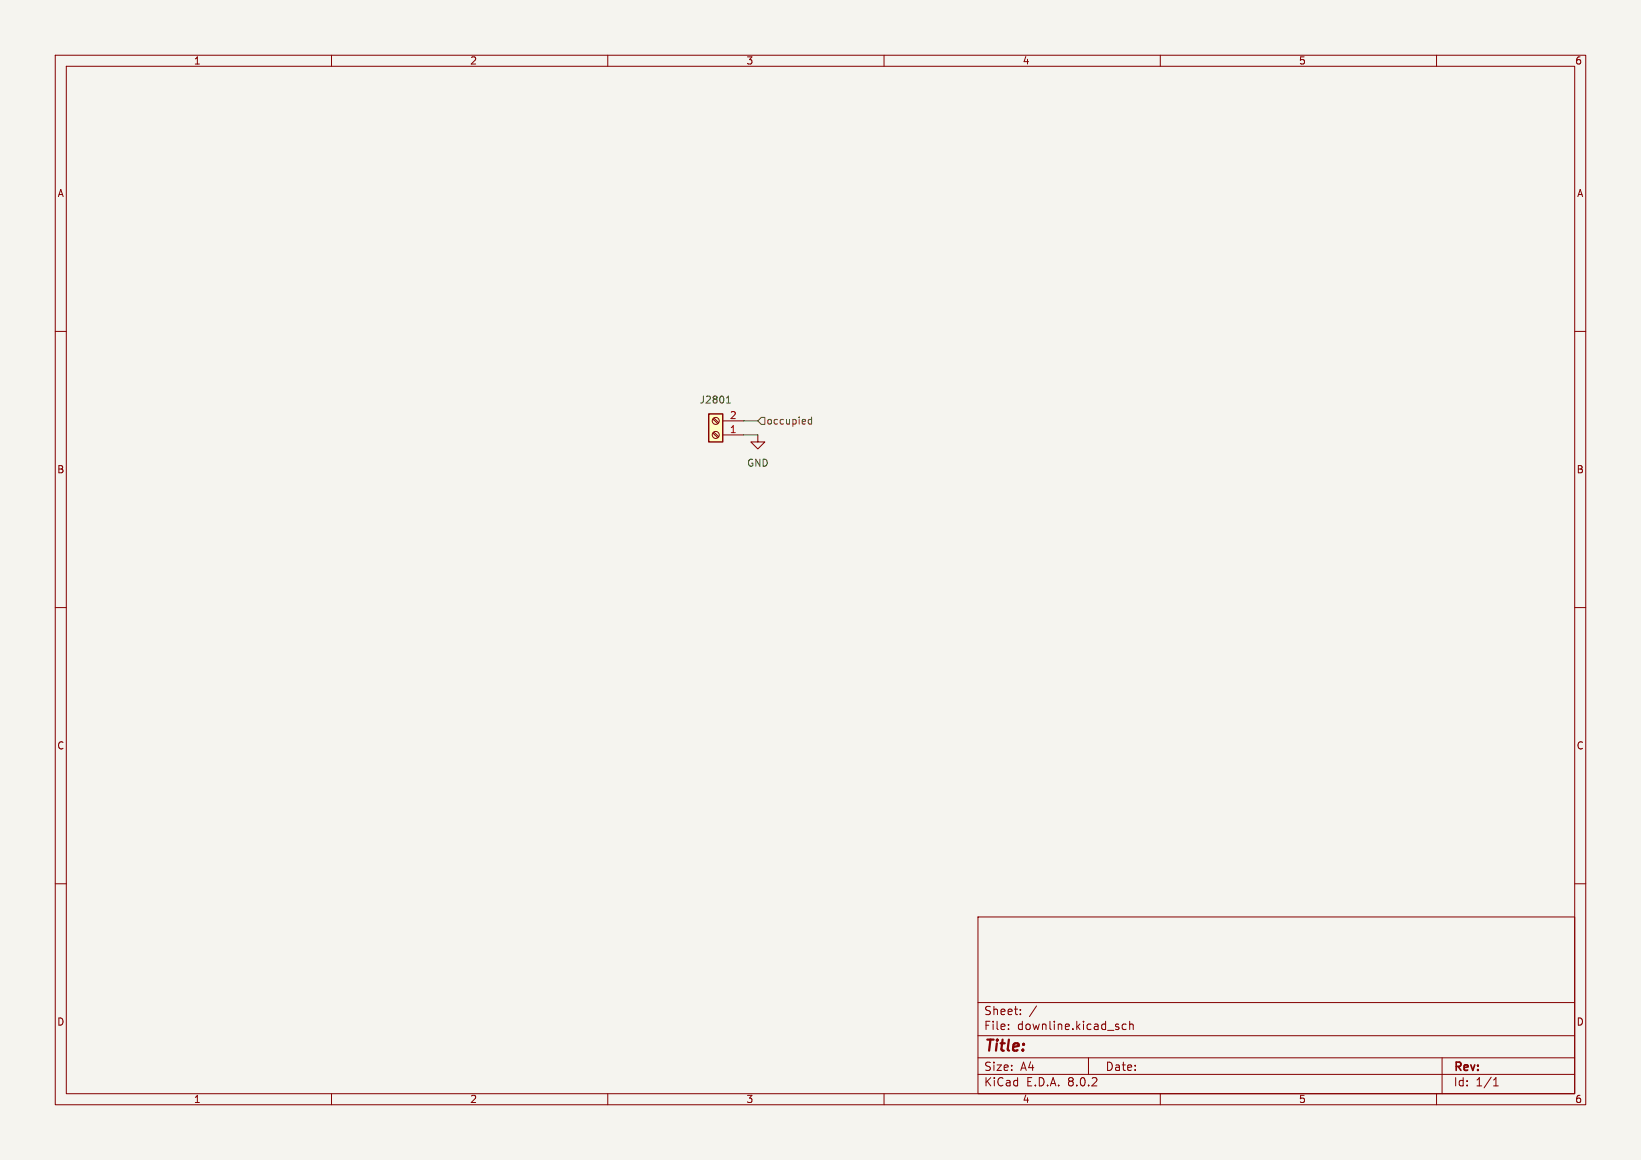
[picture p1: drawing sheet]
<svg xmlns="http://www.w3.org/2000/svg" width="297mm" height="210mm" viewBox="0 0 297 210" stroke-linecap="round" stroke-linejoin="round" font-family="sans-serif">
<path d="M0 0h297v210h-297z" fill="#f5f4ef" stroke="#f5f4ef" stroke-width=".18"/>
<g fill="none" stroke="#840000" stroke-width=".18">
<path d="M10 10h277v190h-277zM12 12h273v186h-273zM60 10v2M110 10v2M160 10v2M210 10v2M260 10v2M10 60h2M285 60h2M137.2 78.7v1.3h1.2l-1.2 1.3-1.3-1.3h1.3M10 110h2M285 110h2"/>
<path d="M10 160h2M285 160h2M177 166h108v32h-108zM60 198v2M110 198v2M160 198v2M177 194.5h108M177 191.5h108M177 187.5h108M177 181.5h108M182.5 186.3v.1M182.5 185.5v.1"/>
<path d="M184.7 183.6v.1M184.7 182.8v.1M187.6 182.1l-1.3 2M197 191.5v3M203.8 185.5l-.4-.1-.3 .3v.4l.1 .2h.6M204.5 185.5l.2-.1 .3 .1 .1 .9M204.5 184.9v1.5M210 198v2M260 198v2M261 191.5v6.5M270.3 196.6h.9M270.3 195.5l.4-.4v1.5"/>
</g>
<path d="M128.3 74.9h2.5v5.1h-2.5z" fill="#ffffc2"/>
<path d="M128.3 74.9h2.5v5.1h-2.5z" fill="none" stroke="#840000" stroke-width=".25"/>
<g fill="none" stroke="#840000" stroke-width=".18">
<path d="M129 75.9l.9 .8M129 78.4l.9 .8M129.2 75.7l.9 .8M129.2 78.2l.9 .9M130.8 78.7h3.8M130.8 76.2h3.8"/>
<circle cx="129.5" cy="76.2" r=".63"/>
<circle cx="129.5" cy="78.7" r=".63"/>
</g>
<path d="M131.5 73h.7M131.6 72l.2-.3v1.3" fill="none" stroke="#006464" stroke-width=".18"/>
<path d="M137.2 76.2l.6-.6h.6v1.2h-.6zM146.9 75.5v1.3M146.9 76l-.4-.1-.2 .3 .1 .5h.5" fill="none" stroke="#725600" stroke-width=".18"/>
<path d="M134.6 76.2h2.6M134.6 78.7h2.6" fill="none" stroke="#009600" stroke-width=".18"/>
<text font-size="2.8" fill="#840000" x="178" y="190.9">Title:</text>
<g font-size="2.1" fill="#840000">
<text x="178" y="184">Sheet:</text>
<text x="178" y="186.7">File:</text>
<text x="184.1" y="186.7">downline.kicad_sch</text>
<text x="178" y="196.9">KiCad</text>
<text x="178" y="194.1">Size:</text>
<text x="184.7" y="194.1">A4</text>
<text x="185.7" y="196.9">E.D.A.</text>
<text x="193.3" y="196.9">8.0.2</text>
<text x="200" y="194.1">Date:</text>
<text x="263" y="194.3">Rev:</text>
<text x="263" y="196.9">Id:</text>
<text x="267.1" y="196.9">1/1</text>
</g>
<g font-size="1.8" fill="#840000">
<text x="35" y="11.9">1</text>
<text x="85" y="11.9">2</text>
<text x="135" y="11.9">3</text>
<text x="185" y="11.9">4</text>
<text x="235" y="11.9">5</text>
<text x="285" y="11.9">6</text>
<text x="10.3" y="35.9">A</text>
<text x="285.3" y="35.9">A</text>
<text x="10.3" y="85.9">B</text>
<text x="285.3" y="85.9">B</text>
<text x="10.3" y="135.9">C</text>
<text x="285.3" y="135.9">C</text>
<text x="10.3" y="185.9">D</text>
<text x="285.3" y="185.9">D</text>
<text x="35" y="199.9">1</text>
<text x="85" y="199.9">2</text>
<text x="135" y="199.9">3</text>
<text x="185" y="199.9">4</text>
<text x="235" y="199.9">5</text>
<text x="285" y="199.9">6</text>
</g>
<g font-size="1.8" fill="#006464">
<text x="126.5" y="73.3">J2801</text>
<text x="135.1" y="84.7">GND</text>
</g>
<g font-size="1.8" fill="#a90000">
<text x="132" y="75.9">2</text>
<text x="132" y="78.5">1</text>
</g>
<text font-size="1.8" fill="#725600" x="138.6" y="77.1">occupied</text>
</svg>
